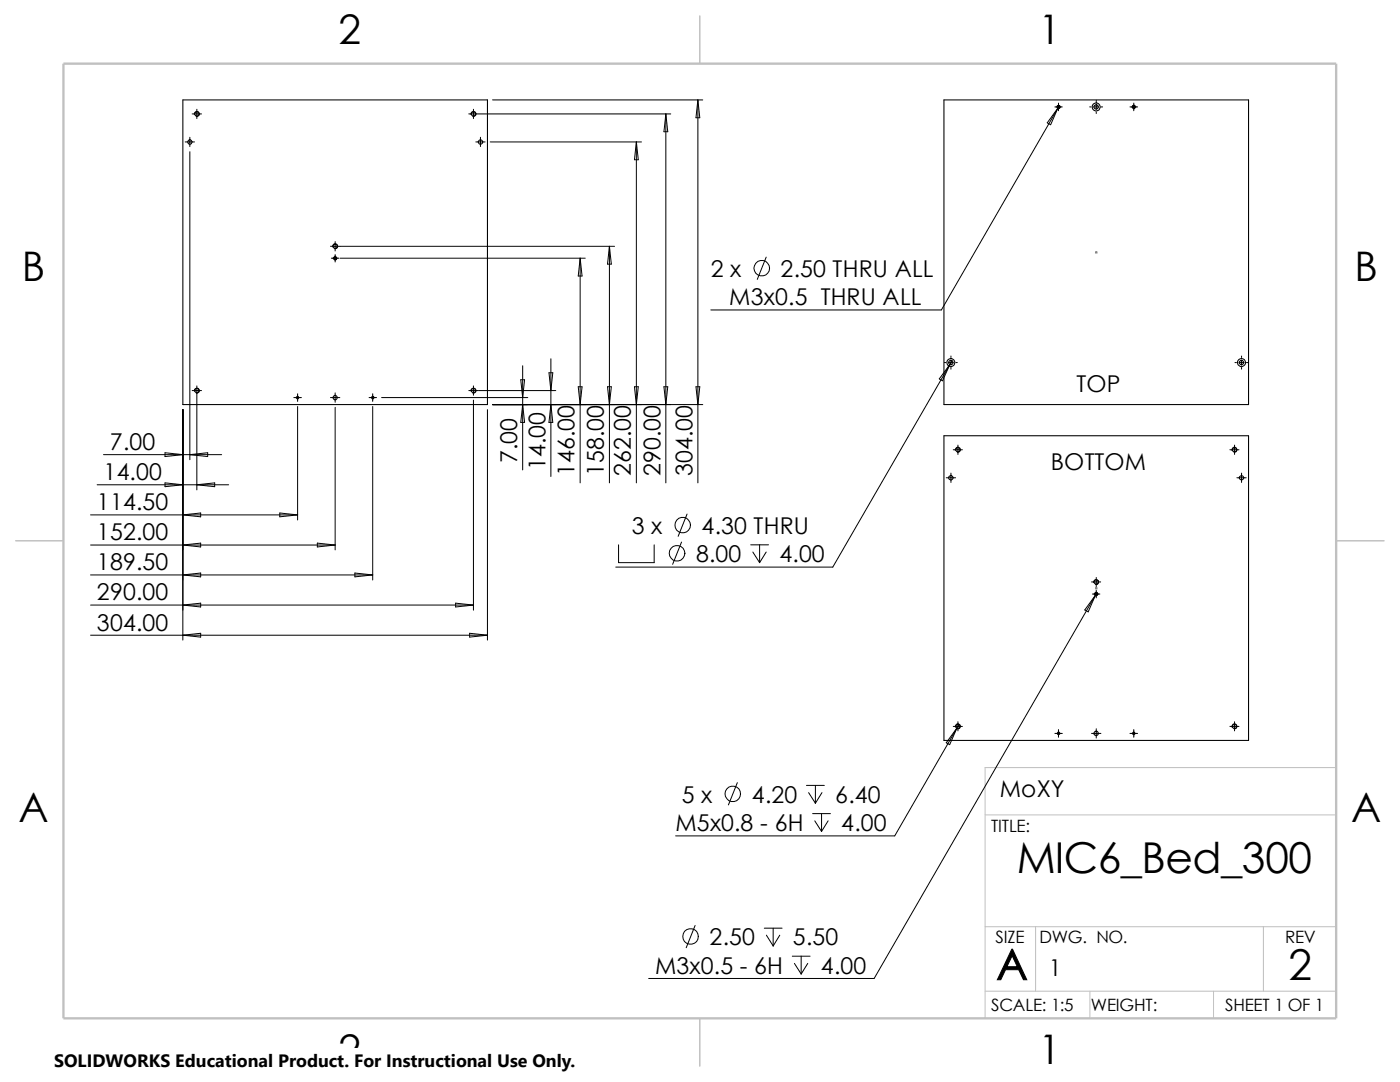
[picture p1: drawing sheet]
<svg xmlns="http://www.w3.org/2000/svg" width="279mm" height="216mm" viewBox="0 0 279 216" stroke-linecap="round" stroke-linejoin="round" font-family="sans-serif">
<path d="M266.7 153.2h-70.1v50M196.6 162.6h70.1M196.6 184.9h70.1M196.6 197.8h70.1M206.7 184.9v12.9M217.5 197.8v5.4M242.2 197.8v5.4M252.1 184.9v12.9" fill="none" stroke="#c0c0c0" stroke-width=".2"/>
<path d="M139.7 3.2v9.5M3.1 107.9h9.6M266.7 107.9h9.5M139.7 203.2v9.5" fill="none" stroke="#c0c0c0" stroke-width=".21"/>
<path d="M12.7 12.7h254v190.5h-254z" fill="none" stroke="#c0c0c0" stroke-width=".47"/>
<g fill="none" stroke="#000" stroke-width=".21">
<path d="M36.5 19.9h60.8v60.8h-60.8zM188.4 19.9h60.8v60.8h-60.8zM188.4 87h60.8v60.7h-60.8z"/>
<circle cx="37.9" cy="28.3" r=".43"/>
<circle cx="39.3" cy="22.7" r=".42"/>
<circle cx="94.5" cy="22.7" r=".42"/>
<circle cx="95.9" cy="28.3" r=".43"/>
<circle cx="211.3" cy="21.3" r=".25"/>
<circle cx="211.3" cy="21.3" r=".31"/>
<circle cx="218.8" cy="21.3" r=".43"/>
<circle cx="218.8" cy="21.3" r=".8"/>
<circle cx="226.3" cy="21.3" r=".25"/>
<circle cx="226.3" cy="21.3" r=".3"/>
<circle cx="66.9" cy="51.5" r=".32"/>
<circle cx="66.9" cy="49.1" r=".42"/>
<circle cx="66.9" cy="51.5" r=".24"/>
<circle cx="39.3" cy="77.9" r=".42"/>
<circle cx="59.4" cy="79.3" r=".25"/>
<circle cx="66.9" cy="79.3" r=".42"/>
<circle cx="74.4" cy="79.3" r=".24"/>
<circle cx="94.5" cy="77.9" r=".42"/>
<circle cx="189.8" cy="72.4" r=".43"/>
<circle cx="189.8" cy="72.3" r=".8"/>
<circle cx="247.8" cy="72.4" r=".43"/>
<circle cx="247.8" cy="72.3" r=".8"/>
<circle cx="189.8" cy="95.3" r=".43"/>
<circle cx="191.2" cy="89.7" r=".42"/>
<circle cx="246.4" cy="89.8" r=".43"/>
<circle cx="247.8" cy="95.3" r=".43"/>
<circle cx="218.8" cy="116.1" r=".43"/>
<circle cx="218.8" cy="118.5" r=".25"/>
<circle cx="218.8" cy="118.5" r=".3"/>
<circle cx="191.2" cy="144.9" r=".42"/>
<circle cx="211.3" cy="146.3" r=".25"/>
<circle cx="218.8" cy="146.4" r=".43"/>
<circle cx="226.3" cy="146.3" r=".25"/>
<circle cx="246.4" cy="145" r=".43"/>
</g>
<path d="M218.7 50.3h.2M218.7 50.2l.2 .3M218.8 50.2v.3M218.9 50.2l-.3 .3M218.7 117.3h.2M218.7 117.2l.2 .3M218.8 117.2v.3M218.9 117.2l-.3 .3" fill="none" stroke="#808080" stroke-width=".2"/>
<g fill="none" stroke="#000" stroke-width=".2">
<path d="M98.3 19.9h42M139.3 19.9l.4 3.6h-.8zM139.3 19.9v76.5M37 28.3h1.8M37.9 27.4v1.9M37.9 30.3v61.4M38.4 22.7h1.8M38.8 22.9a.51 .51 0 0 1 .5-.7 .51 .51 0 0 1 .5 .6 .51 .51 0 0 1-.6 .4M39.3 21.8v1.9M93.6 22.7h1.8M94 22.9a.51 .51 0 0 1 .5-.7 .51 .51 0 0 1 .5 .6 .51 .51 0 0 1-.6 .4M94.5 21.8v1.9"/>
<path d="M95 28.3h1.8M95.5 22.7h38.4M95.9 27.4v1.9M97.8 28.3h30.2M127 28.3l.4 3.6h-.8zM127 28.3v68.1M132.9 22.7l.4 3.6h-.8zM132.9 22.7v73.7M210.5 21.3h1.5M211 21.4a.3 .3 0 0 1 .3-.4 .3 .3 0 0 1 .3 .4 .3 .3 0 0 1-.4 .2M211.1 21.6l-23.2 40.2h-46M211.1 21.6l-1.4 3.3-.7-.4z"/>
<path d="M211.2 20.6v1.5M211.4 21.1l-.3 .5M217.5 21.3h.3M218.3 21.3h.9M218.8 20v.3M218.8 20.8v1M218.8 22.4v.2M219.8 21.3h.2M225.5 21.3h1.5M226 21.4a.31 .31 0 0 1 .2-.4 .31 .31 0 0 1 .4 .4 .31 .31 0 0 1-.4 .2M226.3 20.6v1.5M66 49.1h1.8"/>
<path d="M66.1 51.5h1.5M66.4 49.3a.5 .5 0 0 1 .5-.7 .5 .5 0 0 1 .5 .6 .5 .5 0 0 1-.6 .4M66.6 51.6a.29 .29 0 0 1 .2-.4 .29 .29 0 0 1 .4 .4 .29 .29 0 0 1-.4 .2M66.9 48.2v1.9M66.9 50.8v1.5M67.9 49.1h54.7M67.9 51.5h48.9M115.8 51.5l.4 3.6h-.8zM115.8 51.5v44.9M121.6 49.1l.4 3.6h-.8zM121.6 49.1v47.3M152.9 51.3l-1.8 4.5"/>
<path d="M38.4 77.9h1.8M38.8 78.1a.51 .51 0 0 1 .5-.7 .51 .51 0 0 1 .5 .6 .51 .51 0 0 1-.6 .4M39.3 77v1.9M39.3 79v18.7M58.6 79.3h1.6M59.4 78.6v1.5M66 79.3h1.8M66.9 78.4v1.9M73.7 79.3h1.4M74.4 78.6v1.5M76.2 79.3h29.1M93.6 77.9h1.8"/>
<path d="M94 78.1a.51 .51 0 0 1 .5-.7 .51 .51 0 0 1 .5 .6 .51 .51 0 0 1-.6 .4M94.5 77v1.9M94.5 79.8v42M95.5 77.9h15.4M103.9 75.8h.8l-.4 3.5zM104.3 73v20.8M109.6 74.4h.7l-.4 3.5zM109.9 71.6v23.5M115.4 77.2h.8l-.4 3.5zM121.2 77.2h.8l-.4 3.5zM126.6 77.2h.8l-.4 3.5zM132.5 77.2h.8l-.4 3.5z"/>
<path d="M138.9 77.2h.8l-.4 3.5zM188.5 72.3h.3M189.3 72.3h.9M189.6 72.7l-1.5 3.3-.6-.4zM189.6 72.7l-23.4 40.5h-43.3M189.8 71v.3M189.8 71.8v1.1M189.8 73.3v.4M190 72l-.4 .7M190.8 72.3h.3M246.5 72.3h.3M247.3 72.3h1"/>
<path d="M247.8 71v.3M247.8 71.8v1.1M247.8 73.3v.4M248.8 72.3h.2M19.4 96.7h26.2M20.7 90.7h23.5M32.9 96.4l3.6 .3-3.6 .4zM32.9 90.3l3.6 .4-3.6 .4zM36.5 81.7v46M37.9 90.7l3.5-.4v.8zM39.3 96.7l3.5-.3v.7zM59.4 81.1v22.7"/>
<path d="M66.9 81.3v28.4M74.4 81.1v34.6M97.3 81.7v46M98.3 80.7h42M104.3 80.7l.4 3.6h-.8zM109.9 80.7l.4 3.6h-.7zM188.8 95.3h1.9M189.8 94.4v1.9M190.2 89.7h1.9M190.7 89.9a.5 .5 0 0 1 .4-.7 .5 .5 0 0 1 .5 .5 .5 .5 0 0 1-.5 .5M191.2 88.8v1.9M245.4 89.7h1.9"/>
<path d="M245.9 89.9a.5 .5 0 0 1 .4-.7 .5 .5 0 0 1 .5 .5 .5 .5 0 0 1-.5 .5M246.4 88.8v1.9M246.8 95.3h1.9M247.8 94.4v1.9M18.1 108.8h48.8M18.1 102.7h41.3M18.1 114.7h56.3M36.5 108.8l3.5-.4v.7zM36.5 102.7l3.5-.3v.7zM36.5 114.7l3.5-.4v.8zM55.8 102.4l3.6 .3-3.6 .4zM63.3 108.4l3.6 .4-3.6 .3z"/>
<path d="M70.8 114.3l3.6 .4-3.6 .4zM123.4 108.7v3.6h7.2v-3.6M136 108.2l-1.8 4.4M137.1 102.6l-1.8 4.4M149.8 108.7h3.6M150.2 110.2l1.4 2.1M151.6 108.7v3.6M152.9 110.2l-1.3 2.1M217.8 116.1h1.9M218 118.5h1.5M218.3 116.2a.49 .49 0 0 1 .4-.5 .49 .49 0 0 1 .5 .5 .49 .49 0 0 1-.5 .4M218.5 118.6a.31 .31 0 0 1 .2-.4 .31 .31 0 0 1 .4 .4 .31 .31 0 0 1-.4 .2"/>
<path d="M218.6 118.8l-44.1 76.4h-45M218.6 118.8l-1.4 3.3-.7-.4zM218.8 115.2v1.9M218.8 117.8v1.5M218.9 118.3l-.3 .5M18.1 120.7h76.4M18.1 126.7h79.2M36.5 120.7l3.5-.3v.7zM36.5 126.7l3.5-.3v.7zM90.9 120.4l3.6 .3-3.6 .4zM93.7 126.4l3.6 .3-3.6 .4zM147.2 156.2l-1.8 4.4"/>
<path d="M161 156.7h3.5M161.4 158.2l1.3 2.1M162.7 156.7v3.6M164 158.2l-1.3 2.1M190.2 144.9h1.9M190.7 145.1a.5 .5 0 0 1 .4-.7 .5 .5 0 0 1 .5 .5 .5 .5 0 0 1-.5 .5M191 145.3l-1.5 3.3-.7-.4zM191 145.3l-12.4 21.5h-43.8M191.2 144v1.8M191.4 144.6l-.4 .7M210.5 146.3h1.5M211.2 145.6v1.5"/>
<path d="M217.8 146.3h1.9M218.8 145.4v1.9M225.5 146.3h1.5M226.3 145.6v1.5M245.4 144.9h1.9M245.9 145.1a.5 .5 0 0 1 .4-.7 .5 .5 0 0 1 .5 .5 .5 .5 0 0 1-.5 .5M246.4 144v1.8M162.2 162.3h3.5M162.6 163.8l1.4 2.1M164 162.3v3.6M165.3 163.8l-1.3 2.1M138.7 184.7l-1.8 4.4"/>
<path d="M152.5 185.2h3.6M153 186.6l1.3 2.2M154.3 185.2v3.6M155.6 186.6l-1.3 2.2M158.1 190.8h3.6M158.5 192.2l1.4 2.2M159.9 190.8v3.6M161.2 192.2l-1.3 2.2"/>
<circle cx="152" cy="53.5" r="1.56"/>
<circle cx="135.1" cy="110.4" r="1.57"/>
<circle cx="136.2" cy="104.8" r="1.56"/>
<circle cx="146.2" cy="158.4" r="1.56"/>
<circle cx="137.8" cy="186.9" r="1.56"/>
</g>
<path d="M10.8 209.2h104.1v6.7h-104.1z" fill="#fff"/>
<g font-size="8.5">
<text x="202.9" y="174.1">MIC6_Bed_300</text>
<text x="198.8" y="195.5">A</text>
<text x="257.2" y="195.5">2</text>
</g>
<g font-size="8.1">
<text x="67.6" y="8.8">2</text>
<text x="207.3" y="8.8">1</text>
<text x="4.4" y="56.1">B</text>
<text x="270.3" y="56.1">B</text>
<text x="3.7" y="164.1">A</text>
<text x="269.6" y="164.1">A</text>
<text x="67.6" y="212.3">2</text>
<text x="207.3" y="212.3">1</text>
</g>
<g font-size="4.6">
<text x="141.9" y="55.3">2 x</text>
<text x="155.8" y="55.3">2.50 THRU ALL</text>
<text x="145.6" y="60.9">M3x0.5 THRU ALL</text>
<text x="214.8" y="78.2">TOP</text>
<text x="21.9" y="89.8">7.00</text>
<text x="20.7" y="95.8">14.00</text>
<text x="103.2" y="92.5" transform="rotate(-90 103.2 92.5)">7.00</text>
<text x="108.8" y="93.8" transform="rotate(-90 108.8 93.8)">14.00</text>
<text x="114.7" y="95.1" transform="rotate(-90 114.7 95.1)">146.00</text>
<text x="120.5" y="95.1" transform="rotate(-90 120.5 95.1)">158.00</text>
<text x="125.9" y="95.1" transform="rotate(-90 125.9 95.1)">262.00</text>
<text x="131.8" y="95.1" transform="rotate(-90 131.8 95.1)">290.00</text>
<text x="138.2" y="95.1" transform="rotate(-90 138.2 95.1)">304.00</text>
<text x="209.7" y="93.7">BOTTOM</text>
<text x="19.4" y="101.8">114.50</text>
<text x="19.4" y="107.8">152.00</text>
<text x="126.1" y="106.6">3 x</text>
<text x="140" y="106.6">4.30 THRU</text>
<text x="19.4" y="113.8">189.50</text>
<text x="138.9" y="112.2">8.00</text>
<text x="155.5" y="112.2">4.00</text>
<text x="19.4" y="119.8">290.00</text>
<text x="19.4" y="125.8">304.00</text>
<text x="136.1" y="160.2">5 x</text>
<text x="150" y="160.2">4.20</text>
<text x="166.7" y="160.2">6.40</text>
<text x="199.6" y="159">MoXY</text>
<text x="134.8" y="165.8">M5x0.8 - 6H</text>
<text x="167.9" y="165.8">4.00</text>
<text x="141.6" y="188.6">2.50</text>
<text x="158.3" y="188.6">5.50</text>
<text x="130.7" y="194.3">M3x0.5 - 6H</text>
<text x="163.8" y="194.3">4.00</text>
<text x="209.3" y="194.7">1</text>
</g>
<text font-size="3.6" x="10.8" y="213">SOLIDWORKS Educational Product. For Instructional Use Only.</text>
<g font-size="3.4">
<text x="197.8" y="166">TITLE:</text>
<text x="198.7" y="188.1">SIZE</text>
<text x="207.5" y="188.1">DWG. NO.</text>
<text x="256.5" y="188.2">REV</text>
<text x="197.8" y="201.8">SCALE: 1:5</text>
<text x="217.7" y="201.8">WEIGHT:</text>
<text x="244.5" y="201.7">SHEET 1 OF 1</text>
</g>
</svg>
